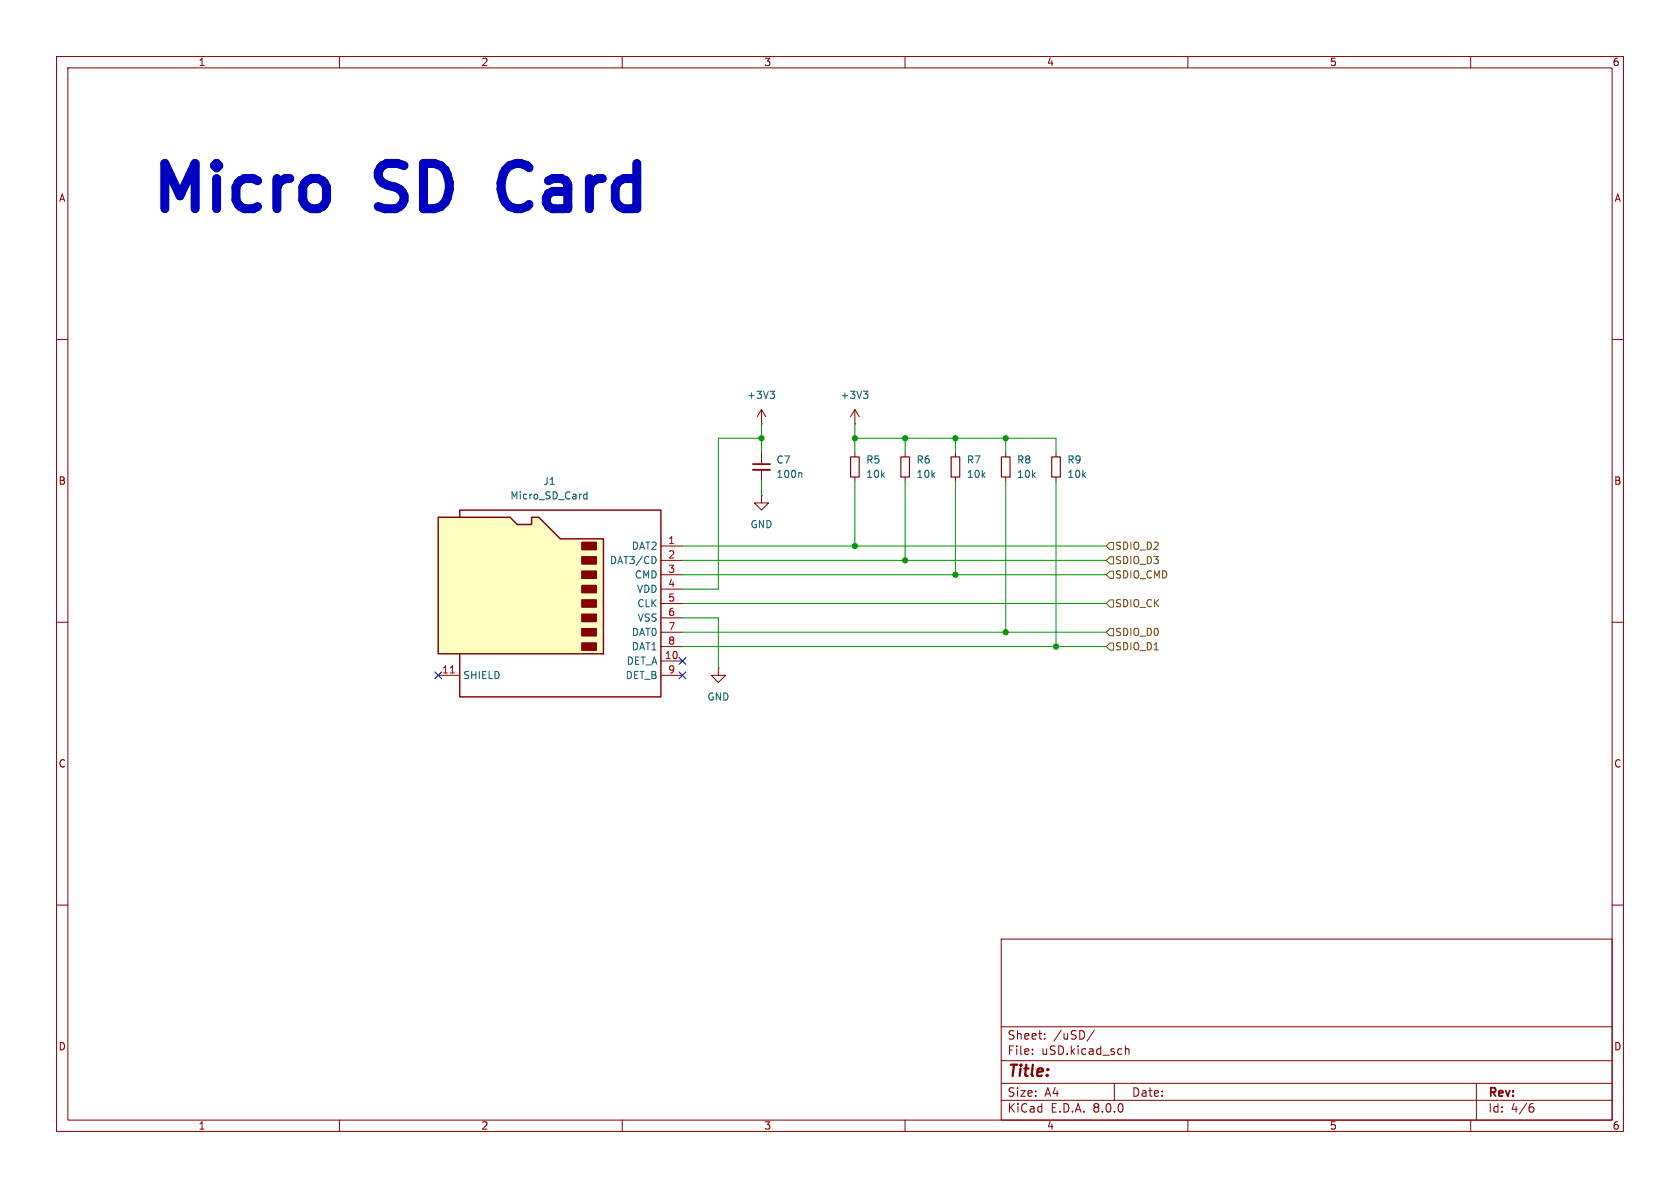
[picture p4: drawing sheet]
<svg xmlns="http://www.w3.org/2000/svg" width="297mm" height="210mm" viewBox="0 0 297 210" stroke-linecap="round" stroke-linejoin="round" font-family="sans-serif">
<g fill="none" stroke="#840000" stroke-width=".18">
<path d="M10 10h277v190h-277zM12 12h273v186h-273zM60 10v2M110 10v2M160 10v2M210 10v2M260 10v2M10 60h2M285 60h2M10 110h2M127 118.1v1.3h-1.3l1.3 1.3 1.3-1.3h-1.3M127 118.1h.1"/>
<path d="M285 110h2M10 160h2M285 160h2M177 166h108v32h-108zM60 198v2M110 198v2M160 198v2M177 194.5h108M177 191.5h108M177 187.5h108M177 181.5h108M182.5 186.3v.1"/>
<path d="M182.5 185.5v.1M184.7 183.6v.1M184.7 182.8v.1M193.5 182.1l-1.3 2M197 191.5v3M199 184.9v1.5M199 185.5l.2-.1 .3 .1 .1 .9M210 198v2M260 198v2M261 191.5v6.5M270.6 195.7h.3l.3 .3-.1 .5-.5 .1M271 195.1l-.4 .1"/>
</g>
<path d="M77.5 91.4h12.7l1.2 1.3h2.6v-1.3h1.2l3.9 3.9h7.6v20.3h-29.2z" fill="#ffffc2"/>
<g fill="#840000" stroke="#840000" stroke-width=".25">
<path d="M102.9 113.7h2.5v1.2h-2.5z"/>
<path d="M102.9 111.1h2.5v1.3h-2.5z"/>
<path d="M102.9 108.6h2.5v1.3h-2.5z"/>
<path d="M102.9 106h2.5v1.3h-2.5z"/>
<path d="M102.9 103.5h2.5v1.3h-2.5z"/>
<path d="M102.9 101h2.5v1.2h-2.5z"/>
<path d="M102.9 98.4h2.5v1.3h-2.5z"/>
<path d="M102.9 95.9h2.5v1.3h-2.5z"/>
</g>
<path d="M77.5 91.4h12.7l1.2 1.3h2.6v-1.3h1.2l3.9 3.9h7.6v20.3h-29.2zM81.3 91.4v-1.2h35.5v33h-35.5v-7.6" fill="none" stroke="#840000" stroke-width=".25"/>
<g fill="none" stroke="#840000" stroke-width=".18">
<path d="M134.6 74.9h.1M134.6 72.4l-.7 1.3M134.6 72.4v2.5M134.6 72.4l.8 1.3M151.1 74.9h.1M151.1 72.4l-.7 1.3M151.1 72.4v2.5M151.1 72.4l.8 1.3M116.8 96.5h3.8M116.8 99.1h3.8M134.6 87.6v1.3h1.3l-1.3 1.3-1.3-1.3h1.3M134.6 87.6h.1"/>
<path d="M134.6 80v2M134.6 83.1v2M151.1 80v.8M151.1 84.3v.8M160 80v.8M160 84.3v.8M168.9 80v.8M168.9 84.3v.8M177.8 80v.8M177.8 84.3v.8M186.7 80v.8M186.7 84.3v.8"/>
<path d="M77.5 119.4h3.8M116.8 116.8h3.8M116.8 119.4h3.8M116.8 101.6h3.8M116.8 104.1h3.8M116.8 106.7h3.8M116.8 109.2h3.8M116.8 111.8h3.8M116.8 114.3h3.8"/>
</g>
<path d="M79.6 119h.7" fill="none" stroke="#a90000" stroke-width=".18"/>
<path d="M136.1 69.2h.8l-.4 .4M136.7 69.6l.2 .3v.3l-.2 .2M152.6 69.2h.8l-.4 .4M153.2 69.6l.2 .3v.3l-.2 .2M103.2 88l.2 .2 .4-.1M103.8 86.9v1.3M103.8 87.4h-.4l-.2 .2M115.7 98.4l.3 .5-.3 .7M141.6 83.6l.1 .1v.7" fill="none" stroke="#006464" stroke-width=".18"/>
<path d="M150.4 80.8h1.5v3.5h-1.5zM159.3 80.8h1.5v3.5h-1.5zM168.1 80.8h1.6v3.5h-1.6zM177 80.8h1.6v3.5h-1.6zM185.9 80.8h1.6v3.5h-1.6z" fill="none" stroke="#840000" stroke-width=".2"/>
<path d="M133.1 83.1h3" fill="none" stroke="#840000" stroke-width=".33"/>
<path d="M133.1 82h3" fill="none" stroke="#840000" stroke-width=".3"/>
<path d="M195.6 96.5l.6-.6h.6v1.3h-.6zM196.2 98.4h.6v1.3h-.6l-.6-.6zM196.2 101h.6v1.2h-.6l-.6-.6zM196.2 106h.6v1.3h-.6l-.6-.6zM196.2 113.7h.6v1.2h-.6l-.6-.6zM196.2 111.1h.6v1.3h-.6l-.6-.6z" fill="none" stroke="#725600" stroke-width=".18"/>
<g fill="none" stroke="#009600" stroke-width=".18">
<path d="M134.6 77.5h-7.6v26.6h-6.4M134.6 74.9v5.1M151.1 77.5h35.6v2.5M151.1 74.9v5.1M160 77.5v2.5M168.9 77.5v2.5M177.8 77.5v2.5M120.6 96.5h75M120.6 99.1h75M134.6 85.1v2.5M151.1 85.1v11.4M160 85.1v14"/>
<path d="M168.9 85.1v16.5M177.8 85.1v26.7M186.7 85.1v29.2M120.6 109.2h6.4v8.9M120.6 114.3h75M120.6 101.6h75M120.6 111.8h75M120.6 106.7h75"/>
</g>
<path d="M76.9 118.8l1.2 1.2M78.1 118.8l-1.2 1.2M120 118.8l1.3 1.2M120 116.2l1.3 1.2M121.3 118.8l-1.3 1.2M121.3 116.2l-1.3 1.2" fill="none" stroke="#000084" stroke-width=".18"/>
<g fill="#009600" stroke="#009600" stroke-width=".18">
<circle cx="168.9" cy="77.5" r=".46"/>
<circle cx="151.1" cy="77.5" r=".46"/>
<circle cx="160" cy="77.5" r=".46"/>
<circle cx="160" cy="99.1" r=".46"/>
<circle cx="168.9" cy="101.6" r=".46"/>
<circle cx="134.6" cy="77.5" r=".46"/>
<circle cx="177.8" cy="77.5" r=".46"/>
<circle cx="186.7" cy="114.3" r=".46"/>
<circle cx="177.8" cy="111.8" r=".46"/>
<circle cx="151.1" cy="96.5" r=".46"/>
</g>
<g font-size="11.1" fill="#0000c2">
<text x="25.6" y="39.7">Micro</text>
<text x="66.9" y="39.7">SD</text>
<text x="91.9" y="39.7">Card</text>
</g>
<text font-size="2.8" fill="#840000" x="178" y="190.9">Title:</text>
<g font-size="2.1" fill="#840000">
<text x="178" y="184">Sheet:</text>
<text x="186.2" y="184">/uSD/</text>
<text x="178" y="186.7">File:</text>
<text x="184.1" y="186.7">uSD.kicad_sch</text>
<text x="178" y="196.9">KiCad</text>
<text x="178" y="194.1">Size:</text>
<text x="184.7" y="194.1">A4</text>
<text x="185.7" y="196.9">E.D.A.</text>
<text x="193.3" y="196.9">8.0.0</text>
<text x="200" y="194.1">Date:</text>
<text x="263" y="194.3">Rev:</text>
<text x="263" y="196.9">Id:</text>
<text x="267.1" y="196.9">4/6</text>
</g>
<g font-size="1.8" fill="#840000">
<text x="35" y="11.9">1</text>
<text x="85" y="11.9">2</text>
<text x="135" y="11.9">3</text>
<text x="185" y="11.9">4</text>
<text x="235" y="11.9">5</text>
<text x="285" y="11.9">6</text>
<text x="10.3" y="35.9">A</text>
<text x="285.3" y="35.9">A</text>
<text x="10.3" y="85.9">B</text>
<text x="285.3" y="85.9">B</text>
<text x="10.3" y="135.9">C</text>
<text x="285.3" y="135.9">C</text>
<text x="10.3" y="185.9">D</text>
<text x="285.3" y="185.9">D</text>
<text x="35" y="199.9">1</text>
<text x="85" y="199.9">2</text>
<text x="135" y="199.9">3</text>
<text x="185" y="199.9">4</text>
<text x="235" y="199.9">5</text>
<text x="285" y="199.9">6</text>
</g>
<g font-size="1.8" fill="#006464">
<text x="132" y="70.7">+3V3</text>
<text x="148.5" y="70.7">+3V3</text>
<text x="137.2" y="82.1">C7</text>
<text x="153" y="82.1">R5</text>
<text x="161.9" y="82.1">R6</text>
<text x="170.8" y="82.1">R7</text>
<text x="179.7" y="82.1">R8</text>
<text x="188.6" y="82.1">R9</text>
<text x="90.1" y="88.5">Micro_SD_Card</text>
<text x="96" y="86">J1</text>
<text x="137.2" y="84.7">100n</text>
<text x="153" y="84.7">10k</text>
<text x="161.9" y="84.7">10k</text>
<text x="170.8" y="84.7">10k</text>
<text x="179.7" y="84.7">10k</text>
<text x="188.6" y="84.7">10k</text>
<text x="132.6" y="93.6">GND</text>
<text x="107.7" y="99.9">DAT3/CD</text>
<text x="111.6" y="97.4">DAT2</text>
<text x="112.1" y="102.5">CMD</text>
<text x="112.5" y="105">VDD</text>
<text x="112.6" y="107.5">CLK</text>
<text x="111.6" y="112.6">DAT0</text>
<text x="112.6" y="110.1">VSS</text>
<text x="110.7" y="117.7">DET_A</text>
<text x="111.6" y="115.2">DAT1</text>
<text x="81.8" y="120.2">SHIELD</text>
<text x="110.5" y="120.2">DET_B</text>
<text x="125" y="124.1">GND</text>
</g>
<g font-size="1.8" fill="#a90000">
<text x="118" y="96.3">1</text>
<text x="118" y="98.8">2</text>
<text x="118" y="101.3">3</text>
<text x="118" y="103.9">4</text>
<text x="118" y="106.4">5</text>
<text x="118" y="109">6</text>
<text x="118" y="111.5">7</text>
<text x="78.1" y="119.1">11</text>
<text x="117.4" y="116.6">10</text>
<text x="118" y="114">8</text>
<text x="118" y="119.1">9</text>
</g>
<g font-size="1.8" fill="#725600">
<text x="197" y="99.9">SDIO_D3</text>
<text x="197" y="97.4">SDIO_D2</text>
<text x="197" y="102.5">SDIO_CMD</text>
<text x="197" y="107.5">SDIO_CK</text>
<text x="197" y="112.6">SDIO_D0</text>
<text x="197" y="115.2">SDIO_D1</text>
</g>
</svg>
